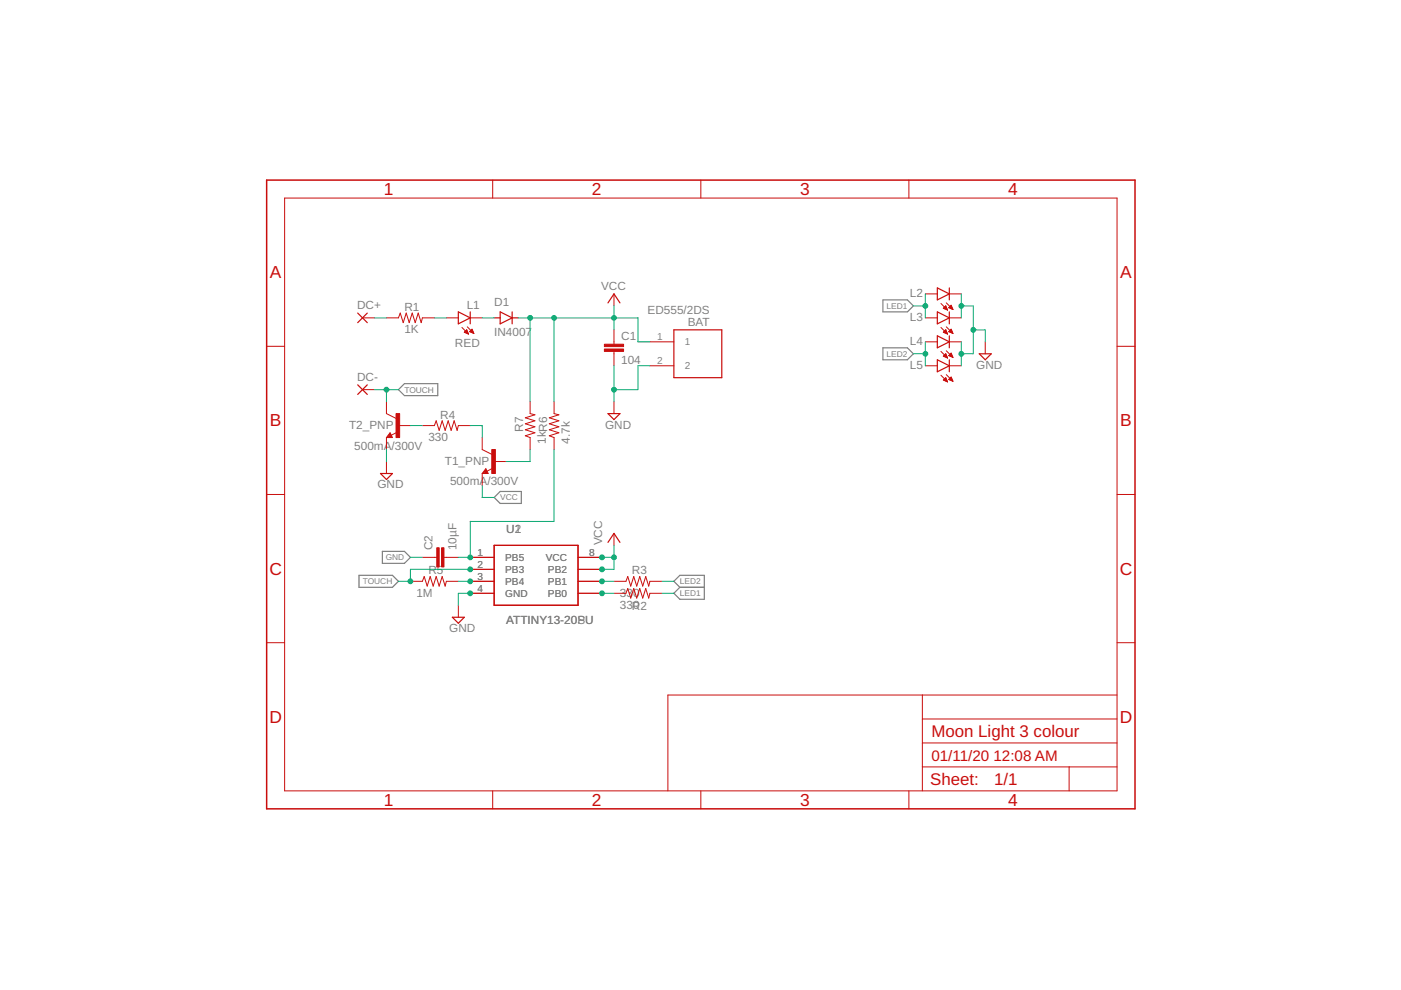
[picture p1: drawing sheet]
<svg xmlns="http://www.w3.org/2000/svg" width="297mm" height="210mm" viewBox="0 0 297 210" stroke-linecap="round" stroke-linejoin="round" font-family="sans-serif">
<path d="M187.2 73.7h5.2l1.3 1.3-1.3 1.3h-5.2zM187.2 63.6h5.2l1.3 1.3-1.3 1.2h-5.2zM84.5 82.6l1.2-1.3h7.1v2.6h-7.1zM81.1 116.9h4.6l1.3 1.3-1.3 1.2h-4.6zM104.8 105.5l1.2-1.3h4.5v2.5h-4.5zM76.1 122h7.1l1.3 1.3-1.3 1.2h-7.1zM142.9 123.3l1.2-1.3h5.2v5.1h-5.2l-1.2-1.3 1.2-1.3zM144.1 124.5h5.2" fill="none" stroke="#808080" stroke-width=".25"/>
<g fill="none" stroke="#c90d0c" stroke-width=".25">
<path d="M75.8 66.4l2.1 2M77.9 66.4l-2.1 2M97.2 66.1l2.5 1.3-2.5 1.3zM99.7 66.1v2.6M104.8 67.4h1.2M106 66.1l2.6 1.3-2.6 1.3zM108.6 66.1v2.6M108.6 67.4h1.3M128.9 64.2l1.3-1.9 1.2 1.9M142.9 69.9h10.1v10.2h-10.1zM198.7 61l2.6 1.3-2.6 1.3zM198.7 66.1l2.6 1.3-2.6 1.3z"/>
<path d="M198.7 71.2l2.6 1.3-2.6 1.2zM198.7 76.3l2.6 1.3-2.6 1.2zM201.3 61v2.6M201.3 66.1v2.6M201.3 71.2v2.5M201.3 76.3v2.5M207.6 75h2.6l-1.3 1.3zM75.8 81.6l2.1 2M77.9 81.6l-2.1 2M82.7 92.3l-.1 .2h.4l-.3-.5-.5 .6h.8M103 99.9l-.1 .2h.4l-.3-.5-.5 .7h.8M128.9 87.7h2.5l-1.2 1.3z"/>
<path d="M80.7 100.4h2.5l-1.3 1.3zM104.8 115.6h17.8v12.7h-17.8zM128.9 115l1.3-1.9 1.2 1.9M95.9 130.9h2.5l-1.2 1.2z"/>
</g>
<g fill="none" stroke="#c90d0c" stroke-width=".21">
<path d="M104.5 38.2v3.8M148.6 38.2v3.8M192.7 38.2v3.8M60.3 42h176.5v125.7h-176.5zM56.5 73.4h3.8M76.9 67.4h2.5M81.9 67.4h2.6l.4-1 .6 2 .6-2 .7 2 .6-2 .6 2 .7-2 .6 2 .3-1h2.5M94.6 67.4h2.6M97.9 69.4l1.4 1.4M98.4 70.4l.9 .4M98.4 70.4h.8M98.6 70.3h.5"/>
<path d="M98.7 70.2h.4M98.7 70.5h.5M98.8 70.1h.2M98.9 69.9h.1M99 69.9l-.6 .5M99 69.9l.3 .9M99 70.7h.3M99.1 69.3l1.4 1.4M99.3 70.8h.1M99.6 70.3h.7M99.7 67.4h2.5M99.7 70.2h.5"/>
<path d="M99.8 70.1h.4M99.9 70.4h.5M99.9 69.9h.2M100.1 69.8h.1M100.1 69.8l-.5 .5 .9 .4M100.1 69.8l.4 .9M100.1 70.5h.3M100.4 70.7h.1M130.2 62.3v2.6M130.2 69.9v3.1M130.2 74.5v3.1M137.8 72.5h5.1"/>
<path d="M137.8 77.6h5.1M196.2 67.4h2.5M196.2 72.5h2.5M196.2 77.6h2.5M196.2 62.3h2.5M199.5 64.3l1.4 1.4M199.5 69.4l1.4 1.4M199.5 74.5l1.4 1.4M199.5 79.6l1.4 1.4M200 70.4h.7M200 65.4h.7M200 75.5h.7"/>
<path d="M200.1 70.3h.6M200.1 65.2h.6M200.2 75.4h.5M200.2 65.1h.4M200.2 75.6h.6M200.3 70.2h.3M200.3 70.5h.5M200.3 75.2h.3M200.3 65.5h.5M200.4 65h.2M200.4 70.1h.2M200.4 75.1h.2"/>
<path d="M200.5 69.9h.1M200.5 64.9h.1M200.5 64.9l-.5 .5 .9 .3M200.5 64.9l.4 .8M200.5 69.9l-.5 .5 .9 .4M200.5 69.9l.4 .9M200.5 75l-.5 .5 .9 .4M200.5 75l.4 .9M200.5 75h.1M200.5 75.7h.3M200.6 70.7h.2M200.6 65.6h.3"/>
<path d="M200.6 64.2l1.4 1.4M200.6 69.3l1.4 1.4M200.6 74.4l1.4 1.4M200.6 79.4l1.4 1.4M200.8 75.9h.1M200.8 70.8h.1M200.9 65.7h.1M201.1 70.3h.8M201.1 65.2l.6-.5 .3 .9zM201.1 70.3l.9 .4M201.1 75.4l.9 .4M201.2 75.4h.7"/>
<path d="M201.2 65.2h.7M201.3 65.1h.5M201.3 67.4h2.5M201.3 72.5h2.5M201.3 77.6h2.5M201.3 70.2h.5M201.3 62.3h2.5M201.3 75.2h.5M201.4 65h.4M201.4 70.1h.4M201.4 75.5h.5M201.4 75.1h.4"/>
<path d="M201.4 70.4h.5M201.5 65.4h.4M201.5 69.9h.2M201.5 64.9h.2M201.5 75h.2M201.6 69.8h.1M201.6 64.7h.1M201.7 69.8l-.6 .5M201.7 69.8l.3 .9M201.7 74.9l-.6 .5M201.7 74.9l.3 .9M201.7 74.9h.1"/>
<path d="M201.7 75.6h.3M201.7 70.5h.3M201.7 65.5h.3M202 75.7h.1M202 70.7h.1M202 65.6h.1M208.9 72.5v2.5M236.8 73.4h3.8M76.9 82.6h2.5M81.9 85.2v2.5l2.1 1M81.9 92.8v2.5M81.9 97.9v2.5"/>
<path d="M82.7 91.8l.5 1h-1.3zM84.2 91.7l-1.3 .6M84.5 90.2h2.5M89.6 90.2h2.5l.4-1 .6 2 .6-2 .7 2 .6-2 .7 2 .6-2 .6 2 .3-1h2.5M102.2 92.8v2.5l2.1 1M103 99.4l.5 1h-1.3zM104.5 99.3l-1.2 .6M104.8 97.9h2.5M112.4 85.2v2.5l1 .2-2 .7 2 .6-2 .7 2 .6-2 .6 2 .7-2 .6 1 .4v2.5M117.5 85.2v2.5l1 .2-2 .7 2 .6-2 .7 2 .6-2 .6 2 .7-2 .6 1 .4v2.5M130.2 85.2v2.5M200 80.6l.5-.5 .4 .9z"/>
<path d="M200 80.6h.7M200.2 80.4h.5M200.2 80.7h.6M200.3 80.3h.3M200.4 80.2h.2M200.5 80.8h.3M200.8 80.9h.1M201.1 80.5l.6-.6 .3 .9zM201.2 80.4h.7M201.3 80.3h.5M201.4 80.6h.5M201.4 80.2h.4"/>
<path d="M201.5 80.1h.2M201.7 80.7h.3M201.9 80.8h.1M56.5 104.8h3.8M89.6 118.2h3M94.1 118.2h3.1M99.7 118.2h5.1M102.2 100.4v2.5M122.6 118.2h5M130.2 113.1v2.5M236.8 104.8h3.8M56.5 136.3h3.8"/>
<path d="M87 123.3h2.6l.3-1.1 .7 2.1 .6-2.1 .6 2.1 .7-2.1 .6 2.1 .6-2.1 .7 2.1 .2-1h2.6M97.2 128.3v2.6M99.7 125.8h5.1M99.7 123.3h5.1M99.7 120.7h5.1M122.6 125.8h5M122.6 123.3h5M122.6 120.7h5M130.2 125.8h2.5l.4-1 .6 2 .7-2 .6 2 .6-2 .7 2 .6-2 .6 2 .3-1h2.5M130.2 123.3h2.5l.4-1.1 .6 2.1 .7-2.1 .6 2.1 .6-2.1 .7 2.1 .6-2.1 .6 2.1 .3-1h2.5M236.8 136.3h3.8M195.6 147.4v20.3"/>
<path d="M195.6 157.5h41.2M195.6 152.4h41.2M236.8 147.4h-95.2v20.3M104.5 167.7v3.8M148.6 167.7v3.8M192.7 167.7v3.8M195.6 162.6h41.2M226.7 162.6v5.1"/>
</g>
<g fill="#c90d0c" stroke="#c90d0c" stroke-width=".21">
<path d="M128.1 74h4.1v.5h-4.1z"/>
<path d="M128.1 73h4.1v.5h-4.1z"/>
<path d="M84 87.7h.7v5.1h-.7z"/>
<path d="M104.3 95.3h.7v5.1h-.7z"/>
<path d="M93.6 116.1h.5v4.1h-.5z"/>
<path d="M92.6 116.1h.5v4.1h-.5z"/>
</g>
<path d="M56.5 38.2h184.1v133.3h-184.1z" fill="none" stroke="#c90d0c" stroke-width=".32"/>
<g fill="none" stroke="#0dab76" stroke-width=".21">
<path d="M79.4 67.4h2.5M92.1 67.4h2.5M102.2 67.4h2.6M109.9 67.4h25.4v5.1h2.5M112.4 67.4v17.8M117.5 67.4v17.8M130.2 64.9v5M130.2 77.6v7.6M137.8 77.6h-2.5v5h-5.1M193.7 64.9h2.5M193.7 75h2.5M196.2 62.3v5.1"/>
<path d="M196.2 72.5v5.1M203.8 62.3v5.1M203.8 72.5v5.1M203.8 64.9h2.6v10.1h-2.6M206.4 69.9h2.5v2.6M79.4 82.6h5.1M81.9 82.6v2.6M81.9 95.3v2.6M87 90.2h2.6M99.7 90.2h2.5v2.6M112.4 95.3v2.6h-5.1M117.5 95.3v15.3h-17.8v7.6h-2.5"/>
<path d="M87 118.2h2.6M102.2 102.9v2.6h2.6M127.6 118.2h2.6M130.2 115.6v5.1h-2.6M97.2 123.3h2.5M99.7 120.7h-12.7v2.6h-2.5M99.7 125.8h-2.5v2.5M127.6 123.3h2.6M127.6 125.8h2.6M140.3 123.3h2.6M140.3 125.8h2.6"/>
</g>
<g fill="#0dab76" stroke="#0dab76" stroke-width=".21">
<circle cx="99.7" cy="118.2" r=".51"/>
<circle cx="99.7" cy="120.7" r=".51"/>
<circle cx="87" cy="123.3" r=".51"/>
<circle cx="81.9" cy="82.6" r=".51"/>
<circle cx="203.8" cy="64.9" r=".51"/>
<circle cx="203.8" cy="75" r=".51"/>
<circle cx="206.4" cy="69.9" r=".51"/>
<circle cx="99.7" cy="125.8" r=".51"/>
<circle cx="130.2" cy="82.6" r=".51"/>
<circle cx="130.2" cy="67.4" r=".51"/>
<circle cx="112.4" cy="67.4" r=".51"/>
<circle cx="117.5" cy="67.4" r=".51"/>
<circle cx="127.6" cy="120.7" r=".51"/>
<circle cx="127.6" cy="118.2" r=".51"/>
<circle cx="130.2" cy="118.2" r=".51"/>
<circle cx="127.6" cy="125.8" r=".51"/>
<circle cx="127.6" cy="123.3" r=".51"/>
<circle cx="196.2" cy="64.9" r=".51"/>
<circle cx="196.2" cy="75" r=".51"/>
<circle cx="99.7" cy="123.3" r=".51"/>
</g>
<g font-size="3.7" fill="#c90d0c">
<text x="81.4" y="41.4">1</text>
<text x="125.5" y="41.4">2</text>
<text x="169.6" y="41.4">3</text>
<text x="213.8" y="41.4">4</text>
<text x="57.2" y="59">A</text>
<text x="237.5" y="59">A</text>
<text x="57.2" y="90.4">B</text>
<text x="237.5" y="90.4">B</text>
<text x="57.1" y="121.8">C</text>
<text x="237.4" y="121.8">C</text>
<text x="57.1" y="153.3">D</text>
<text x="237.4" y="153.3">D</text>
<text x="81.4" y="170.9">1</text>
<text x="125.5" y="170.9">2</text>
<text x="169.6" y="170.9">3</text>
<text x="213.8" y="170.9">4</text>
</g>
<g font-size="3.6" fill="#c90d0c">
<text x="197.5" y="156.3">Moon Light 3 colour</text>
<text x="197.2" y="166.5">Sheet:</text>
<text x="210.8" y="166.4">1/1</text>
</g>
<g font-size="3.2" fill="#c90d0c">
<text x="197.5" y="161.3">01/11/20</text>
<text x="210.6" y="161.3">12:08 AM</text>
</g>
<g font-size="2.5" fill="#808080">
<text x="75.7" y="65.5">DC+</text>
<text x="85.7" y="65.9">R1</text>
<text x="99" y="65.6">L1</text>
<text x="104.8" y="64.8">D1</text>
<text x="127.4" y="61.5">VCC</text>
<text x="192.9" y="63.1">L2</text>
<text x="85.7" y="70.7">1K</text>
<text x="104.8" y="71.2">IN4007</text>
<text x="137.3" y="66.6">ED555/2DS</text>
<text x="145.8" y="69.2">BAT</text>
<text x="192.9" y="68.2">L3</text>
<text x="96.5" y="73.6">RED</text>
<text x="131.7" y="77.2">104</text>
<text x="131.7" y="72.1">C1</text>
<text x="192.9" y="73.2">L4</text>
<text x="75.7" y="80.8">DC-</text>
<text x="192.9" y="78.3">L5</text>
<text x="207" y="78.2">GND</text>
<text x="93.4" y="88.7">R4</text>
<text x="74" y="91">T2_PNP</text>
<text x="75.1" y="95.3">500mA/300V</text>
<text x="90.8" y="93.5">330</text>
<text x="110.9" y="91.5" transform="rotate(-90 110.9 91.5)">R7</text>
<text x="115.7" y="94" transform="rotate(-90 115.7 94)">1kR6</text>
<text x="120.8" y="94" transform="rotate(-90 120.8 94)">4.7k</text>
<text x="128.3" y="90.9">GND</text>
<text x="94.3" y="98.6">T1_PNP</text>
<text x="80" y="103.6">GND</text>
<text x="95.4" y="102.9">500mA/300V</text>
<text x="107.3" y="113.1">U1</text>
<text x="107.3" y="113.1">U2</text>
<text x="91.7" y="116.6" transform="rotate(-90 91.7 116.6)">C2</text>
<text x="96.8" y="116.6" transform="rotate(-90 96.8 116.6)">10µF</text>
<text x="127.6" y="115.6" transform="rotate(-90 127.6 115.6)">VCC</text>
<text x="90.8" y="121.8">R5</text>
<text x="134" y="121.8">R3</text>
<text x="88.3" y="126.5">1M</text>
<text x="131.4" y="129.1">33R2</text>
<text x="131.4" y="126.5">330</text>
<text x="134.2" y="129.1">0</text>
<text x="95.3" y="134">GND</text>
<text x="107.3" y="132.4">ATTINY13-20SU</text>
<text x="107.3" y="132.4">ATTINY13-20PU</text>
</g>
<g font-size="2.1" fill="#808080">
<text x="139.4" y="72.1">1</text>
<text x="139.4" y="77.2">2</text>
<text x="145.2" y="73.2">1</text>
<text x="145.2" y="78.3">2</text>
<text x="101.3" y="117.8">1</text>
<text x="107.1" y="118.9">PB5</text>
<text x="115.7" y="118.9">VCC</text>
<text x="124.9" y="117.8">8</text>
<text x="101.3" y="120.4">2</text>
<text x="101.3" y="122.9">3</text>
<text x="101.3" y="125.4">4</text>
<text x="107.1" y="121.5">PB3</text>
<text x="107.1" y="124">PB4</text>
<text x="116.2" y="124">PB1</text>
<text x="116.2" y="121.5">PB2</text>
<text x="107.1" y="126.5">GND</text>
<text x="116.2" y="126.6">PB0</text>
</g>
<g font-size="1.8" fill="#808080">
<text x="187.9" y="65.5">LED1</text>
<text x="187.9" y="75.6">LED2</text>
<text x="85.7" y="83.3">TOUCH</text>
<text x="106.1" y="106.1">VCC</text>
<text x="81.8" y="118.8">GND</text>
<text x="76.9" y="123.9">TOUCH</text>
<text x="144.1" y="123.9">LED2</text>
<text x="144.1" y="126.4">LED1</text>
</g>
</svg>
